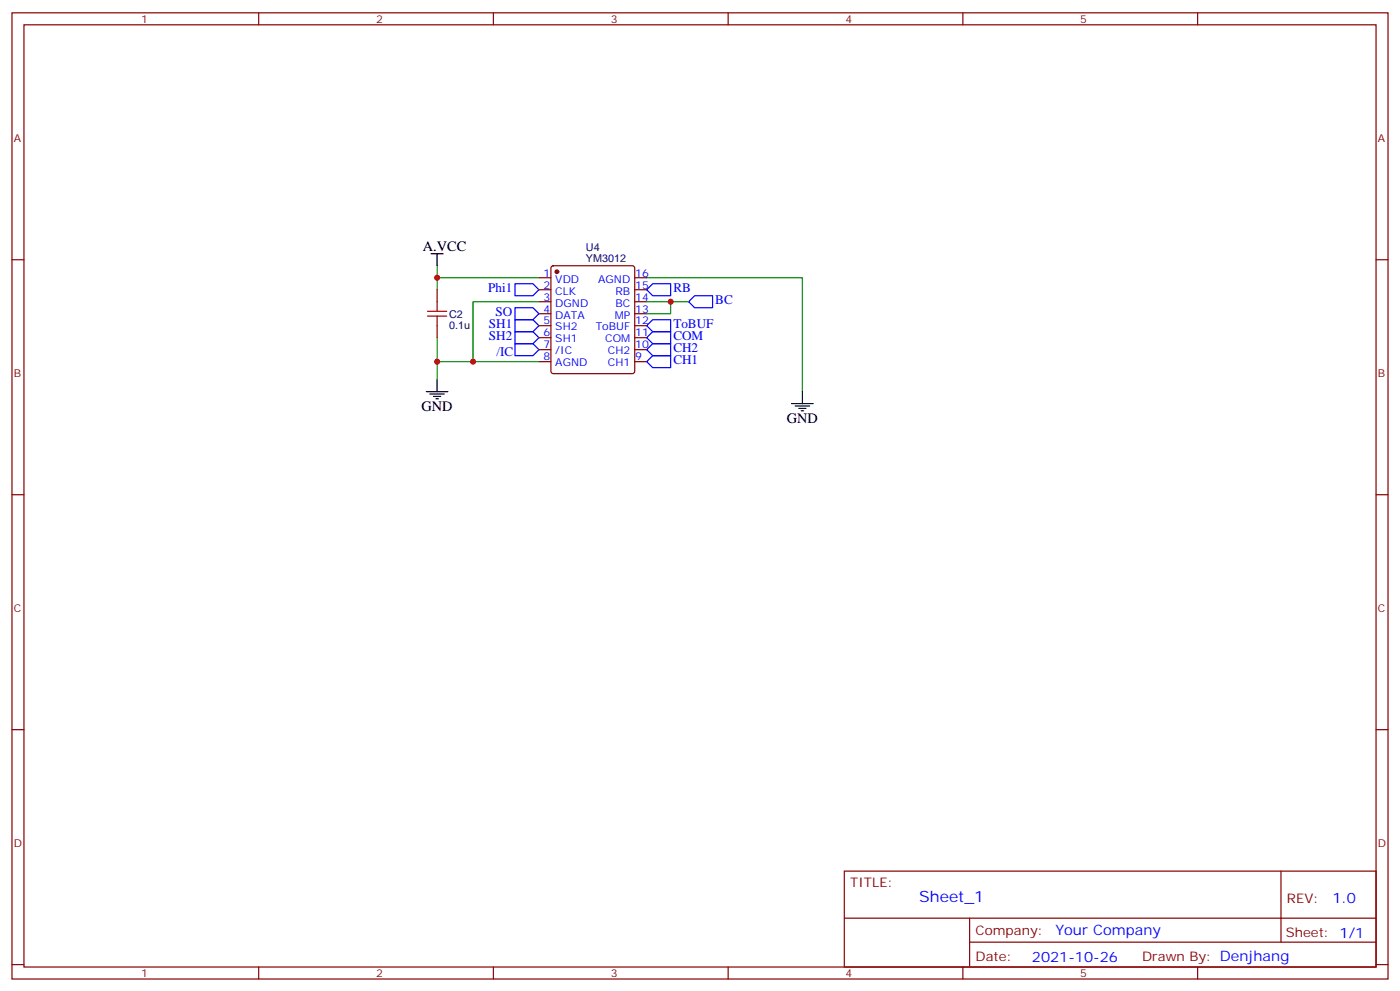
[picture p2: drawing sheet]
<svg xmlns="http://www.w3.org/2000/svg" width="412mm" height="292mm" viewBox="0 0 412 292" stroke-linecap="round" stroke-linejoin="round" font-family="sans-serif">
<g fill="none" stroke="#870000" stroke-width=".35">
<path d="M3.5 3.8h405.4v284.3h-405.4zM7.1 7.3h398.2v277.3h-398.2zM76.2 3.8v3.5M145.3 3.8v3.5M214.5 3.8v3.5M283.6 3.8v3.5M352.8 3.8v3.5M3.5 76.4h3.6M162.5 78.4l.5-.2h23.3l.5 .2 .2 .5v30.4l-.3 .5-.4 .2h-23.3l-.5-.3-.2-.4v-30.4zM405.3 76.4h3.6M128.8 85.3v3.5M128.8 95.8v3.6"/>
<path d="M158.7 81.7h3.6M158.7 85.3h3.6M158.7 88.8h3.6M158.7 92.3h3.6M158.7 95.8h3.6M158.7 99.4h3.6M187 81.7h3.5M187 85.3h3.5M187 88.8h3.5M187 92.3h3.5M187 95.8h3.5M187 99.4h3.5"/>
<path d="M158.7 102.9h3.6M158.7 106.4h3.6M187 102.9h3.5M187 106.4h3.5M3.5 145.6h3.6M405.3 145.6h3.6M3.5 214.7h3.6M405.3 214.7h3.6M248.7 256.4h156.6v28.2h-156.6zM377.3 256.4v20.9M248.7 270.2h156.5M285.6 277.3h119.6"/>
<path d="M285.6 270.2v14.1M3.5 283.9h3.6M76.2 284.6v3.5M145.3 284.6v3.5M214.5 284.6v3.5M283.6 284.6v3.5M352.8 284.6v3.5M405.3 283.9h3.6"/>
</g>
<path d="M151.7 97.6h5.3l1.7 1.8-1.7 1.7h-5.3zM151.7 94.1h5.3l1.7 1.7-1.7 1.8h-5.3zM151.7 83.5h5.3l1.7 1.8-1.7 1.7h-5.3zM151.7 90.6h5.3l1.7 1.7-1.7 1.8h-5.3zM190.5 95.8l1.8-1.7h5.3v3.5h-5.3zM190.5 85.3l1.8-1.8h5.3v3.5h-5.3zM192.3 97.6h5.3v3.5h-5.3l-1.8-1.7zM202.8 88.8l1.8-1.8h5.3v3.6h-5.3zM151.7 101.1h5.3l1.7 1.8-1.7 1.8h-5.3zM190.5 106.4l1.8-1.7h5.3v3.5h-5.3zM190.5 102.9l1.8-1.8h5.3v3.6h-5.3z" fill="none" stroke="#00f" stroke-width=".35"/>
<path d="M128.8 78.2v3.5M128.8 99.4v7h29.9M158.7 88.8h-19.4v17.6M158.7 81.7h-29.9v3.6M190.5 81.7h45.9v33.6M190.5 88.8h12.3M197.6 88.8v3.5h-7.1M128.8 106.4v5.3" fill="none" stroke="#008700" stroke-width=".35"/>
<path d="M127 74.7h3.5M128.8 74.7v3.5M125.6 115.3h6.3M126.6 116h4.3M127.7 116.7h2.1M128.4 117.4h.7M128.8 111.7v3.6M233.2 118.8h6.3M234.2 119.5h4.3M236.4 115.3v3.5M235.3 120.2h2.1M236 120.9h.7" fill="none" stroke="#000" stroke-width=".35"/>
<path d="M125.9 93h5.7M125.9 91.6h5.7M128.8 88.8v2.8M128.8 93v2.8" fill="none" stroke="#a10000" stroke-width=".35"/>
<circle cx="164" cy="80" r=".53" fill="#870000" stroke="#870000" stroke-width=".35"/>
<g fill="#c00">
<circle cx="139.3" cy="106.4" r=".88"/>
<circle cx="128.8" cy="106.4" r=".88"/>
<circle cx="128.8" cy="81.7" r=".88"/>
<circle cx="197.6" cy="88.8" r=".88"/>
</g>
<text font-size="4.6" fill="#00f" x="270.8" y="265.4">Sheet_1</text>
<g font-size="4.2">
<text x="124.5" y="74">A.VCC</text>
<text x="124.2" y="120.9">GND</text>
<text x="231.8" y="124.4">GND</text>
</g>
<g font-size="4.2" fill="#00f">
<text x="392.5" y="265.6">1.0</text>
<text x="310.9" y="275.2">Your Company</text>
<text x="304" y="283">2021-10-26</text>
</g>
<g font-size="3.9" fill="#00f">
<text x="143.8" y="86">Phi1</text>
<text x="198.3" y="86">RB</text>
<text x="210.7" y="89.6">BC</text>
<text x="146" y="93.1">SO</text>
<text x="144" y="100.1">SH2</text>
<text x="144" y="96.6">SH1</text>
<text x="198.3" y="100.1">COM</text>
<text x="198.3" y="96.6">ToBUF</text>
<text x="146.2" y="104.7">/IC</text>
<text x="198.3" y="107.2">CH1</text>
<text x="198.3" y="103.7">CH2</text>
</g>
<g font-size="3.9" fill="#800">
<text x="250.5" y="260.9">TITLE:</text>
<text x="379.1" y="265.6">REV:</text>
<text x="287.4" y="275.1">Company:</text>
<text x="378.7" y="275.8">Sheet: 1/1</text>
<text x="287.4" y="282.8">Date:</text>
<text x="336.4" y="282.9">Drawn By: Denjhang</text>
</g>
<g font-size="3.2" fill="#800">
<text x="41.6" y="6.8">1</text>
<text x="110.8" y="6.8">2</text>
<text x="179.9" y="6.8">3</text>
<text x="249.1" y="6.8">4</text>
<text x="318.2" y="6.8">5</text>
<text x="4.1" y="41.9">A</text>
<text x="405.9" y="41.9">A</text>
<text x="4.1" y="111">B</text>
<text x="405.9" y="111">B</text>
<text x="4.1" y="180.2">C</text>
<text x="405.9" y="180.2">C</text>
<text x="4.1" y="249.3">D</text>
<text x="405.9" y="249.3">D</text>
<text x="41.6" y="287.6">1</text>
<text x="110.8" y="287.6">2</text>
<text x="179.9" y="287.6">3</text>
<text x="249.1" y="287.6">4</text>
<text x="318.2" y="287.6">5</text>
</g>
<g font-size="3.2" fill="#000080">
<text x="172.6" y="77.2">YM3012</text>
<text x="172.6" y="74">U4</text>
<text x="132.3" y="93.5">C2</text>
<text x="132.3" y="96.7">0.1u</text>
</g>
<g font-size="3.2" fill="#00f">
<text x="160.1" y="81.4">1</text>
<text x="163.6" y="83.1">VDD</text>
<text x="176.2" y="83.1">AGND</text>
<text x="187.1" y="81.4">16</text>
<text x="160.1" y="84.9">2</text>
<text x="160.1" y="88.4">3</text>
<text x="163.6" y="86.7">CLK</text>
<text x="181.3" y="86.7">RB</text>
<text x="187.1" y="88.4">14</text>
<text x="187.1" y="84.9">15</text>
<text x="160.1" y="92">4</text>
<text x="160.1" y="95.5">5</text>
<text x="163.6" y="90.2">DGND</text>
<text x="163.6" y="93.7">DATA</text>
<text x="181.1" y="93.7">MP</text>
<text x="181.3" y="90.2">BC</text>
<text x="187.1" y="95.5">12</text>
<text x="187.1" y="92">13</text>
<text x="160.1" y="99">6</text>
<text x="163.6" y="97.3">SH2</text>
<text x="163.6" y="100.8">SH1</text>
<text x="175.5" y="97.3">ToBUF</text>
<text x="178.3" y="100.8">COM</text>
<text x="187.1" y="99">11</text>
<text x="160.1" y="102.6">7</text>
<text x="160.1" y="106.1">8</text>
<text x="163.6" y="104.3">/IC</text>
<text x="163.6" y="107.8">AGND</text>
<text x="179" y="107.8">CH1</text>
<text x="179" y="104.3">CH2</text>
<text x="187.1" y="106.1">9</text>
<text x="187.1" y="102.6">10</text>
</g>
</svg>
